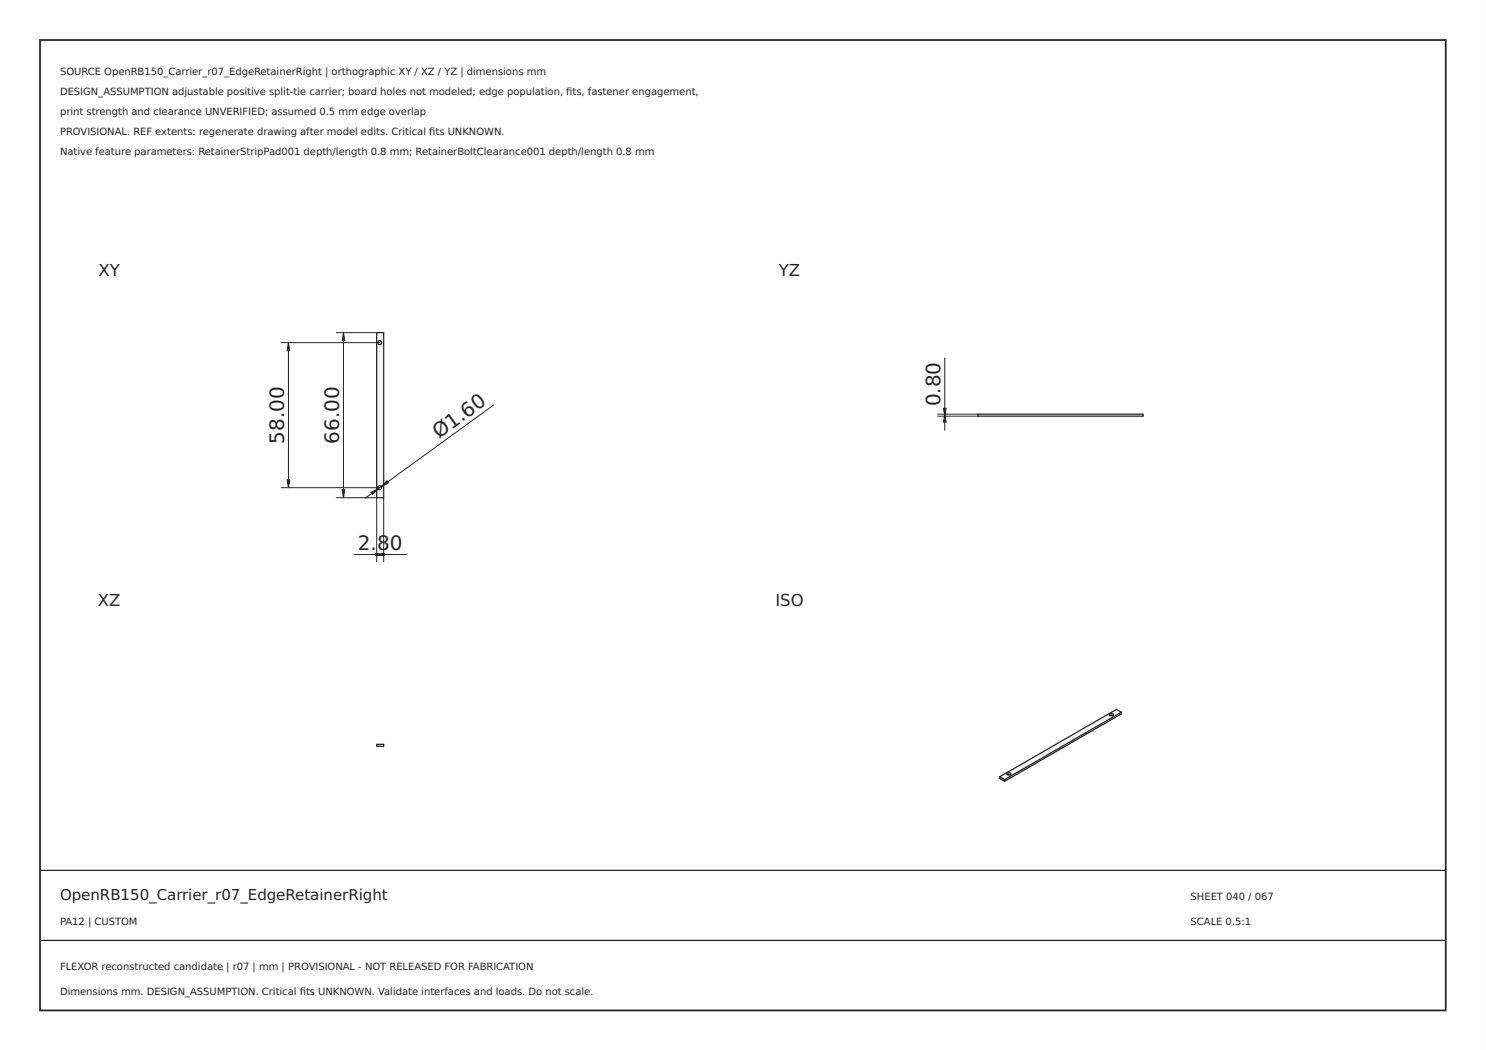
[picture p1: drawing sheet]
<svg xmlns="http://www.w3.org/2000/svg" width="297mm" height="210mm" viewBox="0 0 297 210" stroke-linecap="round" stroke-linejoin="round" font-family="sans-serif">
<path d="M0 0h297v210h-297zM0 0v210h297v-210z" fill="#000"/>
<path d="M8 8h281v194h-281z" fill="none" stroke="#222" stroke-width=".35"/>
<path d="M8 174h281zM8 188h281z" fill="#000" stroke="#222" stroke-width=".25"/>
<path d="M75.3 66.5h1.4v33h-1.4zM75.5 68.5a.4 .4 0 0 1 .8 0 .4 .4 0 0 1-.8 0zM75.5 97.5a.4 .4 0 0 1 .8 0 .4 .4 0 0 1-.8 0z" fill-rule="evenodd" fill="#f1f3f5"/>
<g fill="none" stroke="#212529" stroke-width=".25">
<path d="M75.3 66.5h1.4v33h-1.4z"/>
<circle cx="75.9" cy="68.5" r=".4"/>
<circle cx="75.9" cy="97.5" r=".4"/>
</g>
<path d="M56.2 68.5h19.7M57.7 68.5v29M67.2 66.5h8.1M68.7 66.5v33M56.2 97.5h19.7M67.2 99.5h8.1v12.8M76.7 99.5v12.8M98.7 81l-25.7 18.6M70.8 110.9h10.4" fill="none" stroke="#212529" stroke-width=".2"/>
<g fill="#212529" stroke="#212529" stroke-width=".2">
<path d="M75.1 110.6l1.6 .3-1.6 .2z"/>
<path d="M75.3 110.9l1.6-.3v.5z"/>
<path d="M68.7 66.5l.2 1.6h-.5z"/>
<path d="M68.4 97.9h.5l-.2 1.6z"/>
<path d="M77.4 96.1l.3 .4-1.5 .8z"/>
<path d="M74.1 98.5l1.5-.8-1.2 1.2z"/>
<path d="M57.7 68.5l.2 1.6h-.5z"/>
<path d="M57.4 95.9h.5l-.2 1.6z"/>
</g>
<path d="M75.3 148.8h1.4v.4h-1.4z" fill-rule="evenodd" fill="#f1f3f5"/>
<path d="M195.5 82.8h33v.4h-33zM75.3 148.8h1.4v.4h-1.4z" fill="none" stroke="#212529" stroke-width=".25"/>
<path d="M195.5 83h33" fill="none" stroke="#f1f3f5" stroke-width=".4"/>
<path d="M188.9 71.6v14.4M187.4 82.8h8.1M187.4 83.2h8.1" fill="none" stroke="#212529" stroke-width=".2"/>
<g fill="#212529" stroke="#212529" stroke-width=".2">
<path d="M188.9 82.8l.2 1.6h-.5z"/>
<path d="M188.6 81.6h.5l-.2 1.6z"/>
</g>
<g fill="#f1f3f5">
<path d="M199.8 155.3l1 .6v.3l-1-.6z" fill-rule="evenodd"/>
<path d="M199.8 155.3l23.4-13.5 1 .6-23.4 13.5zM221.8 142.8a.35 .35 0 0 0 .4 .3 .35 .35 0 0 0 .3-.3l-.3-.2zM201.3 154.6a.35 .35 0 0 0 .4 .3 .35 .35 0 0 0 .3-.3l-.3-.1z" fill-rule="evenodd"/>
<path d="M200.8 155.9l23.4-13.5v.3l-23.4 13.5z" fill-rule="evenodd"/>
<path d="M201.3 154.6l.6-.1 .2 .2-.1 .2h-.6z" fill-rule="evenodd"/>
<path d="M221.8 142.8l.6-.1 .2 .2-.1 .1h-.6z" fill-rule="evenodd"/>
</g>
<path d="M199.8 155.3v.3l1 .6M199.8 155.3l1 .6M200.8 155.9v.3M201.3 154.6l.4-.1 .3 .1a.35 .35 0 0 1-.3 .4 .35 .35 0 0 1-.4-.4zM201.4 154.9h.6M221.8 142.8l.4-.2 .3 .2a.35 .35 0 0 1-.3 .3 .35 .35 0 0 1-.4-.3zM221.9 143h.6M224.2 142.4l-1-.6-23.4 13.5M224.2 142.4v.3l-23.4 13.5M224.2 142.4l-23.4 13.5" fill="none" stroke="#212529" stroke-width=".25"/>
<g font-size="4" fill="#212529">
<text x="188" y="81.2" transform="rotate(-90 188 81.2)">0.80</text>
<text x="56.8" y="88.7" transform="rotate(-90 56.8 88.7)">58.00</text>
<text x="67.8" y="88.7" transform="rotate(-90 67.8 88.7)">66.00</text>
<text x="87.7" y="87.8" transform="rotate(-36 87.7 87.8)">Ø1.60</text>
<text x="71.5" y="110">2.</text>
<text x="75.4" y="110">80</text>
</g>
<g font-size="3.3" fill="#212529">
<text x="19.7" y="55.1">XY</text>
<text x="155.7" y="55.1">YZ</text>
<text x="19.6" y="121.1">XZ</text>
<text x="155" y="121.1">ISO</text>
</g>
<text font-size="3" fill="#222" x="12" y="180">OpenRB150_Carrier_r07_EdgeRetainerRight</text>
<g font-size="2" fill="#222">
<text x="12" y="15">SOURCE OpenRB150_Carrier_r07_EdgeRetainerRight | orthographic XY / XZ / YZ | dimensions mm</text>
<text x="12" y="19">DESIGN_ASSUMPTION adjustable positive split-tie carrier; board holes not modeled; edge population, fts, fastener engagement,</text>
<text x="12" y="23">print strength and clearance UNVERIFIED; assumed 0.5 mm edge overlap</text>
<text x="113.2" y="19">i</text>
<text x="12" y="27">PROVISIONAL. REF extents: regenerate drawing after model edits. Critical fts UNKNOWN.</text>
<text x="85.8" y="27">i</text>
<text x="12" y="31">Native feature parameters: RetainerStripPad001 depth/length 0.8 mm; RetainerBoltClearance001 depth/length 0.8 mm</text>
<text x="238" y="180">SHEET 040 / 067</text>
<text x="12" y="185">PA12 | CUSTOM</text>
<text x="238" y="185">SCALE 0.5:1</text>
<text x="12" y="194">FLEXOR reconstructed candidate | r07 | mm | PROVISIONAL - NOT RELEASED FOR FABRICATION</text>
<text x="12" y="199">Dimensions mm. DESIGN_ASSUMPTION. Critical fts UNKNOWN. Validate interfaces and loads. Do not scale.</text>
<text x="59.9" y="199">i</text>
</g>
</svg>
